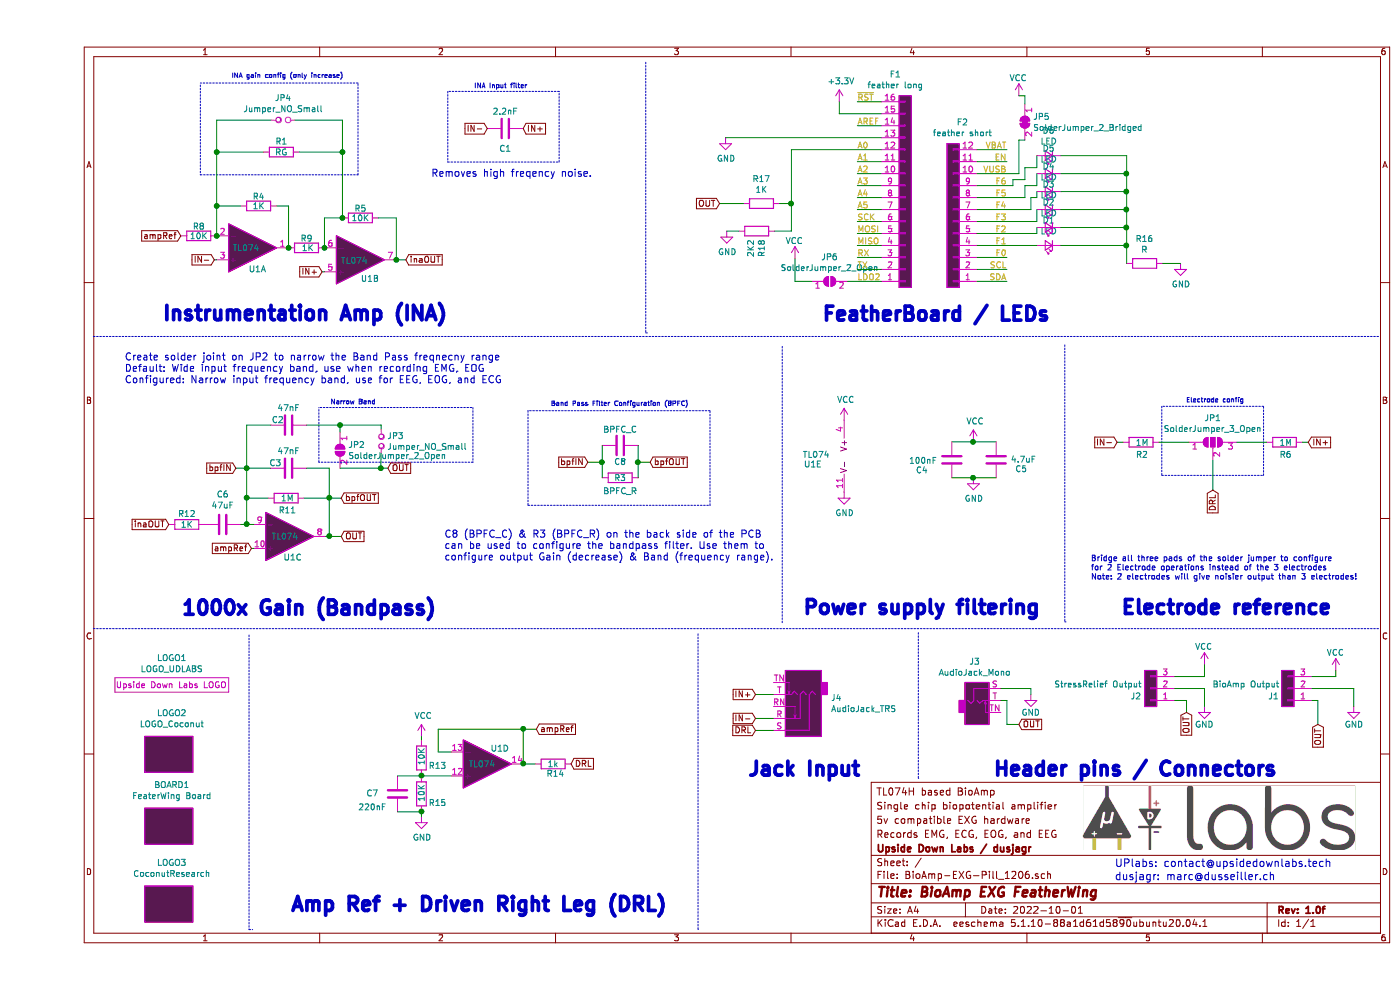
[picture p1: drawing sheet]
EESchema Schematic File Version 4
EELAYER 30 0
EELAYER END
$Descr A4 11693 8268
encoding utf-8
Sheet 1 1
Title "BioAmp EXG FeatherWing"
Date "2022-10-01"
Rev "1.0f"
Comp "Upside Down Labs / dusjagr"
Comment1 "Records EMG, ECG, EOG, and EEG"
Comment2 "5v compatible EXG hardware"
Comment3 "Single chip biopotential amplifier"
Comment4 "TL074H based BioAmp"
$EndDescr
$Comp
L Amplifier_Operational:TL074 U1
U 2 1
P 2700 2170
F 0 "U1" H 2780 2330 50  0000 C CNN
F 1 "TL074" H 2650 2180 50  0000 C CNN
F 2 "BioAmp:SO-14_5.3x10.2mm_P1.27mm" H 2650 2270 50  0001 C CNN
F 3 "http://www.ti.com/lit/ds/symlink/tl071.pdf" H 2750 2370 50  0001 C CNN
	2    2700 2170
	1    0    0    1   
$EndComp
$Comp
L Amplifier_Operational:TL074 U1
U 5 1
P 6840 3810
F 0 "U1" H 6405 3745 50  0000 L CNN
F 1 "TL074" H 6395 3825 50  0000 L CNN
F 2 "BioAmp:SO-14_5.3x10.2mm_P1.27mm" H 6790 3910 50  0001 C CNN
F 3 "http://www.ti.com/lit/ds/symlink/tl071.pdf" H 6890 4010 50  0001 C CNN
	5    6840 3810
	1    0    0    -1  
$EndComp
$Comp
L Device:R R9
U 1 1
P 2250 2070
F 0 "R9" V 2170 2070 50  0000 C CNN
F 1 "1K" V 2250 2080 50  0000 C CNN
F 2 "BioAmp:R_1206_dusjagr" V 2180 2070 50  0001 C CNN
F 3 "~" H 2250 2070 50  0001 C CNN
	1    2250 2070
	0    1    1    0   
$EndComp
$Comp
L Device:R R4
U 1 1
P 1850 1720
F 0 "R4" V 1770 1720 50  0000 C CNN
F 1 "1K" V 1850 1720 50  0000 C CNN
F 2 "BioAmp:R_1206_dusjagr" V 1780 1720 50  0001 C CNN
F 3 "~" H 1850 1720 50  0001 C CNN
	1    1850 1720
	0    1    1    0   
$EndComp
$Comp
L Device:R R5
U 1 1
P 2700 1820
F 0 "R5" V 2620 1820 50  0000 C CNN
F 1 "10K" V 2700 1820 50  0000 C CNN
F 2 "BioAmp:R_1206_dusjagr" V 2630 1820 50  0001 C CNN
F 3 "~" H 2700 1820 50  0001 C CNN
	1    2700 1820
	0    1    1    0   
$EndComp
Text GLabel 3080 2170 2    50   Input ~ 0
inaOUT
Text GLabel 1480 2170 0    50   Input ~ 0
IN-
Text GLabel 2380 2270 0    50   Input ~ 0
IN+
Wire Wire Line
	2000 1720 2100 1720
Wire Wire Line
	2100 1720 2100 2070
Wire Wire Line
	1700 1720 1500 1720
Wire Wire Line
	2850 1820 3000 1820
Wire Wire Line
	3000 1820 3000 2170
Wire Wire Line
	2550 1820 2400 1820
Wire Wire Line
	2400 1820 2400 2070
Connection ~ 2400 2070
$Comp
L power:VCC #PWR07
U 1 1
P 3210 6150
F 0 "#PWR07" H 3210 6000 50  0001 C CNN
F 1 "VCC" H 3225 6323 50  0000 C CNN
F 2 "" H 3210 6150 50  0001 C CNN
F 3 "" H 3210 6150 50  0001 C CNN
	1    3210 6150
	1    0    0    -1  
$EndComp
Text Notes 1040 2695 0    118  ~ 24
Instrumentation Amp (INA)
Text Notes 1200 5155 0    118  ~ 24
1000x Gain (Bandpass)
Text Notes 2110 7630 0    118  ~ 24
Amp Ref + Driven Right Leg (DRL) 
Text Notes 6390 5150 0    118  ~ 24
Power supply filtering
$Comp
L Amplifier_Operational:TL074 U1
U 4 1
P 3760 6380
F 0 "U1" H 3865 6255 50  0000 C CNN
F 1 "TL074" H 3715 6385 50  0000 C CNN
F 2 "BioAmp:SO-14_5.3x10.2mm_P1.27mm" H 3710 6480 50  0001 C CNN
F 3 "http://www.ti.com/lit/ds/symlink/tl071.pdf" H 3810 6580 50  0001 C CNN
	4    3760 6380
	1    0    0    1   
$EndComp
Text GLabel 4460 6380 2    50   Input ~ 0
DRL
$Comp
L Device:R R14
U 1 1
P 4310 6380
F 0 "R14" V 4390 6400 50  0000 C CNN
F 1 "1k" V 4310 6380 50  0000 C CNN
F 2 "BioAmp:R_1206_dusjagr" V 4240 6380 50  0001 C CNN
F 3 "~" H 4310 6380 50  0001 C CNN
	1    4310 6380
	0    1    1    0   
$EndComp
$Comp
L Amplifier_Operational:TL074 U1
U 1 1
P 1800 2070
F 0 "U1" H 1840 2250 50  0000 C CNN
F 1 "TL074" H 1745 2075 50  0000 C CNN
F 2 "BioAmp:SO-14_5.3x10.2mm_P1.27mm" H 1750 2170 50  0001 C CNN
F 3 "http://www.ti.com/lit/ds/symlink/tl071.pdf" H 1850 2270 50  0001 C CNN
	1    1800 2070
	1    0    0    1   
$EndComp
Connection ~ 2100 2070
Connection ~ 1500 1970
Wire Wire Line
	4060 6380 4060 6090
Wire Wire Line
	4060 6090 3350 6090
Wire Wire Line
	3350 6090 3350 6280
Wire Wire Line
	3350 6280 3460 6280
Text GLabel 4170 6090 2    50   Input ~ 0
ampRef
Wire Wire Line
	4160 6380 4060 6380
Connection ~ 4060 6380
Wire Wire Line
	4170 6090 4060 6090
Connection ~ 4060 6090
Wire Wire Line
	3000 2170 3080 2170
Connection ~ 3000 2170
Text GLabel 1200 1970 0    50   Input ~ 0
ampRef
Wire Wire Line
	2190 1270 2550 1270
Wire Wire Line
	2550 1270 2550 1820
Connection ~ 2550 1820
Wire Wire Line
	1890 1270 1500 1270
Connection ~ 1500 1720
Wire Wire Line
	1500 1720 1500 1970
Text Notes 1620 660  0    39   ~ 0
INA gain config (only increase)
$Comp
L Device:R R8
U 1 1
P 1350 1970
F 0 "R8" V 1270 1970 50  0000 C CNN
F 1 "10K" V 1350 1970 50  0000 C CNN
F 2 "BioAmp:R_1206_dusjagr" V 1280 1970 50  0001 C CNN
F 3 "~" H 1350 1970 50  0001 C CNN
	1    1350 1970
	0    1    1    0   
$EndComp
$Comp
L Amplifier_Operational:TL074 U1
U 3 1
P 2110 4480
F 0 "U1" H 2135 4660 50  0000 C CNN
F 1 "TL074" H 2070 4485 50  0000 C CNN
F 2 "BioAmp:SO-14_5.3x10.2mm_P1.27mm" H 2060 4580 50  0001 C CNN
F 3 "http://www.ti.com/lit/ds/symlink/tl071.pdf" H 2160 4680 50  0001 C CNN
	3    2110 4480
	1    0    0    1   
$EndComp
$Comp
L Device:R R11
U 1 1
P 2080 4160
F 0 "R11" V 2180 4170 50  0000 C CNN
F 1 "1M" V 2080 4170 50  0000 C CNN
F 2 "BioAmp:R_1206_dusjagr" V 2010 4160 50  0001 C CNN
F 3 "~" H 2080 4160 50  0001 C CNN
	1    2080 4160
	0    1    1    0   
$EndComp
$Comp
L Device:R R12
U 1 1
P 1250 4380
F 0 "R12" V 1160 4380 50  0000 C CNN
F 1 "1K" V 1250 4380 50  0000 C CNN
F 2 "BioAmp:R_1206_dusjagr" V 1180 4380 50  0001 C CNN
F 3 "~" H 1250 4380 50  0001 C CNN
	1    1250 4380
	0    1    1    0   
$EndComp
$Comp
L Device:C C6
U 1 1
P 1550 4380
F 0 "C6" V 1298 4380 50  0000 C CNN
F 1 "47uF" V 1389 4380 50  0000 C CNN
F 2 "BioAmp:C_1206_dusjagr" H 1588 4230 50  0001 C CNN
F 3 "~" H 1550 4380 50  0001 C CNN
	1    1550 4380
	0    1    1    0   
$EndComp
Text GLabel 2540 4480 2    50   Input ~ 0
OUT
Text GLabel 1100 4380 0    50   Input ~ 0
inaOUT
Text GLabel 1790 4580 0    50   Input ~ 0
ampRef
Wire Wire Line
	1700 4380 1750 4380
Wire Wire Line
	1930 4160 1750 4160
Wire Wire Line
	1750 4160 1750 4380
Connection ~ 1750 4380
Wire Wire Line
	1750 4380 1810 4380
$Comp
L Device:C C2
U 1 1
P 2100 3550
F 0 "C2" V 2140 3460 50  0000 C CNN
F 1 "47nF" V 2240 3550 50  0000 C CNN
F 2 "BioAmp:C_1206_dusjagr" H 2138 3400 50  0001 C CNN
F 3 "~" H 2100 3550 50  0001 C CNN
	1    2100 3550
	0    1    -1   0   
$EndComp
Wire Wire Line
	1950 3910 1750 3910
Wire Wire Line
	1750 3910 1750 4160
Connection ~ 1750 4160
Wire Wire Line
	1950 3550 1750 3550
Wire Wire Line
	1750 3550 1750 3910
Connection ~ 1750 3910
$Comp
L Device:C C5
U 1 1
P 8010 3840
F 0 "C5" H 7800 3920 50  0000 C CNN
F 1 "4.7uF" H 7780 3840 50  0000 C CNN
F 2 "BioAmp:C_1206_dusjagr" H 8048 3690 50  0001 C CNN
F 3 "~" H 8010 3840 50  0001 C CNN
	1    8010 3840
	-1   0    0    1   
$EndComp
$Comp
L Device:C C4
U 1 1
P 7640 3840
F 0 "C4" H 7890 3930 50  0000 C CNN
F 1 "100nF" H 7880 3850 50  0000 C CNN
F 2 "BioAmp:C_1206_dusjagr" H 7678 3690 50  0001 C CNN
F 3 "~" H 7640 3840 50  0001 C CNN
	1    7640 3840
	-1   0    0    1   
$EndComp
$Comp
L power:GND #PWR08
U 1 1
P 3210 6820
F 0 "#PWR08" H 3210 6570 50  0001 C CNN
F 1 "GND" H 3215 6647 50  0000 C CNN
F 2 "" H 3210 6820 50  0001 C CNN
F 3 "" H 3210 6820 50  0001 C CNN
	1    3210 6820
	1    0    0    -1  
$EndComp
$Comp
L Device:C C7
U 1 1
P 3010 6630
F 0 "C7" H 2800 6635 50  0000 C CNN
F 1 "220nF" H 2800 6520 50  0000 C CNN
F 2 "BioAmp:C_1206_dusjagr" H 3048 6480 50  0001 C CNN
F 3 "~" H 3010 6630 50  0001 C CNN
	1    3010 6630
	1    0    0    -1  
$EndComp
$Comp
L power:GND #PWR04
U 1 1
P 6740 4110
F 0 "#PWR04" H 6740 3860 50  0001 C CNN
F 1 "GND" H 6745 3937 50  0000 C CNN
F 2 "" H 6740 4110 50  0001 C CNN
F 3 "" H 6740 4110 50  0001 C CNN
	1    6740 4110
	1    0    0    -1  
$EndComp
$Comp
L power:VCC #PWR01
U 1 1
P 6740 3510
F 0 "#PWR01" H 6740 3360 50  0001 C CNN
F 1 "VCC" H 6755 3683 50  0000 C CNN
F 2 "" H 6740 3510 50  0001 C CNN
F 3 "" H 6740 3510 50  0001 C CNN
	1    6740 3510
	1    0    0    -1  
$EndComp
$Comp
L Device:R R13
U 1 1
P 3210 6330
F 0 "R13" H 3150 6400 50  0000 R CNN
F 1 "10K" V 3205 6395 50  0000 R CNN
F 2 "BioAmp:R_1206_dusjagr" V 3140 6330 50  0001 C CNN
F 3 "~" H 3210 6330 50  0001 C CNN
	1    3210 6330
	-1   0    0    1   
$EndComp
$Comp
L Device:R R15
U 1 1
P 3210 6630
F 0 "R15" H 3150 6710 50  0000 R CNN
F 1 "10K" V 3205 6700 50  0000 R CNN
F 2 "BioAmp:R_1206_dusjagr" V 3140 6630 50  0001 C CNN
F 3 "~" H 3210 6630 50  0001 C CNN
	1    3210 6630
	-1   0    0    1   
$EndComp
Wire Wire Line
	3460 6480 3210 6480
Connection ~ 3210 6480
Wire Wire Line
	3010 6480 3210 6480
Wire Wire Line
	3010 6780 3210 6780
Wire Wire Line
	3210 6820 3210 6780
Connection ~ 3210 6780
Wire Wire Line
	3210 6180 3210 6150
Wire Wire Line
	1810 4580 1790 4580
Wire Wire Line
	1480 2170 1500 2170
Wire Wire Line
	2400 2270 2380 2270
Wire Notes Line
	470  2810 11220 2810
Wire Notes Line
	470  5250 11220 5250
Text Notes 9050 5150 0    118  ~ 24
Electrode reference
$Comp
L power:GND #PWR03
U 1 1
P 7820 3990
F 0 "#PWR03" H 7820 3740 50  0001 C CNN
F 1 "GND" H 7825 3817 50  0000 C CNN
F 2 "" H 7820 3990 50  0001 C CNN
F 3 "" H 7820 3990 50  0001 C CNN
	1    7820 3990
	1    0    0    -1  
$EndComp
$Comp
L power:VCC #PWR02
U 1 1
P 7820 3690
F 0 "#PWR02" H 7820 3540 50  0001 C CNN
F 1 "VCC" H 7835 3863 50  0000 C CNN
F 2 "" H 7820 3690 50  0001 C CNN
F 3 "" H 7820 3690 50  0001 C CNN
	1    7820 3690
	1    0    0    -1  
$EndComp
Wire Wire Line
	8010 3690 7820 3690
Connection ~ 7820 3690
Wire Wire Line
	7820 3690 7640 3690
Wire Wire Line
	7640 3990 7820 3990
Connection ~ 7820 3990
Wire Wire Line
	7820 3990 8010 3990
$Comp
L Device:C C1
U 1 1
P 3910 1075
F 0 "C1" V 3740 1075 50  0000 C CNN
F 1 "2.2nF" V 4050 1075 50  0000 C CNN
F 2 "BioAmp:C_1206_dusjagr" H 3948 925 50  0001 C CNN
F 3 "~" H 3910 1075 50  0001 C CNN
	1    3910 1075
	0    1    -1   0   
$EndComp
Text GLabel 4060 1075 2    50   Input ~ 0
IN+
Text GLabel 3760 1075 0    50   Input ~ 0
IN-
Text Notes 3400 4690 0    59   ~ 0
C8 (BPFC_C) & R3 (BPFC_R) on the back side of the PCB\ncan be used to configure the bandpass filter. Use them to\nconfigure output Gain (decrease) & Band (frequency range).
Wire Wire Line
	10570 3695 10620 3695
$Comp
L Jumper:SolderJumper_3_Open JP1
U 1 1
P 9820 3695
F 0 "JP1" H 9820 3900 50  0000 C CNN
F 1 "SolderJumper_3_Open" H 9820 3809 50  0000 C CNN
F 2 "BioAmp:SolderJumper-3_P1.3mm_Open_RoundedPad1.0x1.5mm" H 9820 3695 50  0001 C CNN
F 3 "~" H 9820 3695 50  0001 C CNN
	1    9820 3695
	1    0    0    -1  
$EndComp
Text GLabel 10620 3695 2    50   Input ~ 0
IN+
Text GLabel 9820 4095 3    50   Input ~ 0
DRL
$Comp
L Device:R R6
U 1 1
P 10420 3695
F 0 "R6" V 10520 3705 50  0000 C CNN
F 1 "1M" V 10420 3705 50  0000 C CNN
F 2 "BioAmp:R_1206_dusjagr" V 10350 3695 50  0001 C CNN
F 3 "~" H 10420 3695 50  0001 C CNN
	1    10420 3695
	0    1    1    0   
$EndComp
Wire Wire Line
	9020 3695 9070 3695
$Comp
L Device:R R2
U 1 1
P 9220 3695
F 0 "R2" V 9320 3705 50  0000 C CNN
F 1 "1M" V 9220 3705 50  0000 C CNN
F 2 "BioAmp:R_1206_dusjagr" V 9150 3695 50  0001 C CNN
F 3 "~" H 9220 3695 50  0001 C CNN
	1    9220 3695
	0    1    1    0   
$EndComp
Text GLabel 9020 3695 0    50   Input ~ 0
IN-
Text Notes 9595 3370 0    39   ~ 0
Electrode config
Wire Wire Line
	9820 3845 9820 4095
Wire Wire Line
	10020 3695 10270 3695
Wire Wire Line
	9370 3695 9620 3695
Wire Notes Line
	9395 3395 9395 3970
Wire Notes Line
	9395 3970 10245 3970
Wire Notes Line
	10245 3970 10245 3395
Wire Notes Line
	10245 3395 9395 3395
Text Notes 2450 3385 0    39   ~ 0
Narrow Band
Wire Notes Line
	3430 765  3430 1355
Wire Notes Line
	3430 1355 4360 1355
Wire Notes Line
	4360 1355 4360 765 
Wire Notes Line
	4360 765  3430 765 
Text Notes 3650 745  0    39   ~ 0
INA Input filter
Text GLabel 1660 3910 0    50   Input ~ 0
bpfIN
Wire Wire Line
	1660 3910 1750 3910
Text GLabel 2540 4160 2    50   Input ~ 0
bpfOUT
Wire Wire Line
	2250 3910 2440 3910
Wire Wire Line
	2440 4480 2410 4480
Wire Wire Line
	2540 4480 2440 4480
Connection ~ 2440 4480
Wire Wire Line
	2540 4160 2440 4160
Connection ~ 2440 4160
Wire Wire Line
	2440 4160 2440 4480
Wire Wire Line
	2230 4160 2440 4160
$Comp
L Device:C C3
U 1 1
P 2100 3910
F 0 "C3" V 2140 3800 50  0000 C CNN
F 1 "47nF" V 2240 3910 50  0000 C CNN
F 2 "BioAmp:C_1206_dusjagr" H 2138 3760 50  0001 C CNN
F 3 "~" H 2100 3910 50  0001 C CNN
	1    2100 3910
	0    1    -1   0   
$EndComp
$Comp
L Device:C C8
U 1 1
P 4870 3720
F 0 "C8" V 4730 3720 50  0000 C CNN
F 1 "BPFC_C" V 5000 3720 50  0000 C CNN
F 2 "BioAmp:C_1206_dusjagr" H 4908 3570 50  0001 C CNN
F 3 "~" H 4870 3720 50  0001 C CNN
	1    4870 3720
	0    1    -1   0   
$EndComp
$Comp
L Device:R R3
U 1 1
P 4870 3990
F 0 "R3" V 4870 3990 50  0000 C CNN
F 1 "BPFC_R" V 4980 3990 50  0000 C CNN
F 2 "BioAmp:R_1206_dusjagr" V 4800 3990 50  0001 C CNN
F 3 "~" H 4870 3990 50  0001 C CNN
	1    4870 3990
	0    1    1    0   
$EndComp
Wire Wire Line
	5020 3720 5020 3860
Wire Wire Line
	4720 3720 4720 3860
Wire Wire Line
	5120 3860 5020 3860
Connection ~ 5020 3860
Wire Wire Line
	5020 3860 5020 3990
Wire Wire Line
	4600 3860 4720 3860
Connection ~ 4720 3860
Wire Wire Line
	4720 3860 4720 3990
Text GLabel 5120 3860 2    50   Input ~ 0
bpfOUT
Text GLabel 4600 3860 0    50   Input ~ 0
bpfIN
Wire Notes Line
	4100 3430 4100 4220
Wire Notes Line
	4100 4220 5620 4220
Wire Notes Line
	5620 4220 5620 3430
Wire Notes Line
	5620 3430 4100 3430
Text Notes 4290 3400 0    39   ~ 0
Band Pass Filter Configuration (BPFC)
Text Notes 9000 7250 0    63   ~ 0
UPlabs: contact@upsidedownlabs.tech
Text Notes 7980 6500 0    118  ~ 24
Header pins / Connectors
$Comp
L power:VCC #PWR05
U 1 1
P 10850 5600
F 0 "#PWR05" H 10850 5450 50  0001 C CNN
F 1 "VCC" H 10770 5750 50  0000 L CNN
F 2 "" H 10850 5600 50  0001 C CNN
F 3 "" H 10850 5600 50  0001 C CNN
	1    10850 5600
	1    0    0    -1  
$EndComp
$Comp
L power:GND #PWR06
U 1 1
P 11000 5900
F 0 "#PWR06" H 11000 5650 50  0001 C CNN
F 1 "GND" H 11000 5750 50  0000 C CNN
F 2 "" H 11000 5900 50  0001 C CNN
F 3 "" H 11000 5900 50  0001 C CNN
	1    11000 5900
	1    0    0    -1  
$EndComp
Text GLabel 8200 6050 2    50   Input ~ 0
OUT
Text Notes 3290 1485 0    59   ~ 0
Removes high freqency noise.
Text Notes 730  3210 0    59   ~ 0
Create solder joint on JP2 to narrow the Band Pass freqnecny range\nDefault: Wide input frequency band, use when recording EMG, EOG\nConfigured: Narrow input frequency band, use for EEG, EOG, and ECG
Text Notes 8800 4850 0    47   ~ 0
Bridge all three pads of the solder jumper to configure\nfor 2 Electrode operations instead of the 3 electrodes\nNote: 2 electrodes will give noisier output than 3 electrodes!
$Comp
L Connector:AudioJack3_SwitchTR J4
U 1 1
P 6350 6000
F 0 "J4" H 6070 5833 50  0000 R CNN
F 1 "AudioJack_TRS" H 6070 5924 50  0000 R CNN
F 2 "BioAmp:AUDIO-Jack_3.5mm_5Pin" H 6350 6000 50  0001 C CNN
F 3 "~" H 6350 6000 50  0001 C CNN
	1    6350 6000
	-1   0    0    1   
$EndComp
Text GLabel 6000 6000 0    50   Input ~ 0
IN-
Text GLabel 6000 5800 0    50   Input ~ 0
IN+
Text GLabel 6000 6100 0    50   Input ~ 0
DRL
Wire Wire Line
	6150 6100 6000 6100
Wire Wire Line
	6150 5800 6000 5800
Wire Wire Line
	6150 6000 6000 6000
$Comp
L Connector:AudioJack2_SwitchT J3
U 1 1
P 7850 5850
F 0 "J3" H 7832 6175 50  0000 C CNN
F 1 "AudioJack_Mono" H 7832 6084 50  0000 C CNN
F 2 "BioAmp:PJ301M-12_dusjagr_3d" H 7850 5850 50  0001 C CNN
F 3 "~" H 7850 5850 50  0001 C CNN
	1    7850 5850
	1    0    0    -1  
$EndComp
Wire Wire Line
	10650 5650 10850 5650
Wire Wire Line
	10850 5650 10850 5600
Wire Wire Line
	11000 5900 11000 5750
$Comp
L power:GND #PWR0101
U 1 1
P 8300 5800
F 0 "#PWR0101" H 8300 5550 50  0001 C CNN
F 1 "GND" H 8300 5650 50  0000 C CNN
F 2 "" H 8300 5800 50  0001 C CNN
F 3 "" H 8300 5800 50  0001 C CNN
	1    8300 5800
	1    0    0    -1  
$EndComp
Wire Wire Line
	8300 5800 8300 5750
Wire Wire Line
	8300 5750 8050 5750
$Comp
L BioAmp-EXG-Pill-rescue:LOGOS LOGO2
U 1 1
P 1100 6300
F 0 "LOGO2" H 1125 6645 50  0000 C CNN
F 1 "LOGO_Coconut" H 1125 6554 50  0000 C CNN
F 2 "BioAmp:Coconut_logo" H 1100 6300 50  0001 C CNN
F 3 "" H 1100 6300 50  0001 C CNN
	1    1100 6300
	1    0    0    -1  
$EndComp
$Comp
L Connector_Generic:Conn_01x16 F1
U 1 1
P 7250 1650
F 0 "F1" H 7169 625 50  0000 C CNN
F 1 "feather long" H 7169 716 50  0000 C CNN
F 2 "BioAmp:PinHeader_1x16_FeatherLong" H 7250 1650 50  0001 C CNN
F 3 "~" H 7250 1650 50  0001 C CNN
	1    7250 1650
	1    0    0    1   
$EndComp
$Comp
L Connector_Generic:Conn_01x12 F2
U 1 1
P 7650 1850
F 0 "F2" H 7570 1025 50  0000 C CNN
F 1 "feather short" H 7570 1116 50  0000 C CNN
F 2 "BioAmp:PinHeader_1x12_FeatherShort" H 7650 1850 50  0001 C CNN
F 3 "~" H 7650 1850 50  0001 C CNN
	1    7650 1850
	-1   0    0    1   
$EndComp
Text Label 6850 850  0    50   ~ 0
~RST
Text Label 6850 1050 0    50   ~ 0
AREF
Text Label 6850 1250 0    50   ~ 0
A0
Text Label 6850 1350 0    50   ~ 0
A1
Text Label 6850 1450 0    50   ~ 0
A2
Text Label 6850 1550 0    50   ~ 0
A3
Text Label 6850 1650 0    50   ~ 0
A4
Text Label 6850 1750 0    50   ~ 0
A5
Text Label 6850 1850 0    50   ~ 0
SCK
Text Label 6850 1950 0    50   ~ 0
MOSI
Text Label 6850 2050 0    50   ~ 0
MISO
Text Label 6850 2150 0    50   ~ 0
RX
Text Label 6850 2250 0    50   ~ 0
TX
Text Label 6850 2350 0    50   ~ 0
LDO2
Text Label 8100 1250 2    50   ~ 0
VBAT
Text Label 8100 1350 2    50   ~ 0
EN
Text Label 8100 1450 2    50   ~ 0
VUSB
Text Label 8100 1550 2    50   ~ 0
F6
Text Label 8100 1650 2    50   ~ 0
F5
Text Label 8100 1750 2    50   ~ 0
F4
Text Label 8100 1850 2    50   ~ 0
F3
Text Label 8100 1950 2    50   ~ 0
F2
Text Label 8100 2050 2    50   ~ 0
F1
Text Label 8100 2150 2    50   ~ 0
F0
Text Label 8100 2250 2    50   ~ 0
SCL
Text Label 8100 2350 2    50   ~ 0
SDA
Wire Wire Line
	6850 850  7050 850 
Wire Wire Line
	6850 1050 7050 1050
Wire Wire Line
	6850 1350 7050 1350
Wire Wire Line
	6850 1450 7050 1450
Wire Wire Line
	6850 1550 7050 1550
Wire Wire Line
	6850 1650 7050 1650
Wire Wire Line
	6850 1750 7050 1750
Wire Wire Line
	6850 1850 7050 1850
Wire Wire Line
	6850 1950 7050 1950
Wire Wire Line
	6850 2050 7050 2050
Wire Wire Line
	6850 2150 7050 2150
Wire Wire Line
	6850 2250 7050 2250
Wire Wire Line
	7850 1250 8100 1250
Wire Wire Line
	7850 1350 8100 1350
Wire Wire Line
	7850 2150 8100 2150
Wire Wire Line
	7850 2250 8100 2250
Wire Wire Line
	7850 2350 8100 2350
$Comp
L power:GND #PWR0102
U 1 1
P 5750 1150
F 0 "#PWR0102" H 5750 900 50  0001 C CNN
F 1 "GND" H 5755 977 50  0000 C CNN
F 2 "" H 5750 1150 50  0001 C CNN
F 3 "" H 5750 1150 50  0001 C CNN
	1    5750 1150
	1    0    0    -1  
$EndComp
Wire Wire Line
	6700 850  6700 950 
Wire Wire Line
	6700 950  7050 950 
$Comp
L power:+3.3V #PWR0103
U 1 1
P 6700 850
F 0 "#PWR0103" H 6700 700 50  0001 C CNN
F 1 "+3.3V" H 6715 1023 50  0000 C CNN
F 2 "" H 6700 850 50  0001 C CNN
F 3 "" H 6700 850 50  0001 C CNN
	1    6700 850 
	1    0    0    -1  
$EndComp
Wire Wire Line
	8050 5850 8100 5850
Wire Wire Line
	8100 5850 8100 6050
Wire Wire Line
	8100 6050 8200 6050
$Comp
L BioAmp-EXG-Pill-rescue:LOGOS BOARD1
U 1 1
P 1100 6900
F 0 "BOARD1" H 1125 7245 50  0000 C CNN
F 1 "FeaterWing Board" H 1125 7154 50  0000 C CNN
F 2 "BioAmp:WeatherWing_empty" H 1100 6900 50  0001 C CNN
F 3 "" H 1100 6900 50  0001 C CNN
	1    1100 6900
	1    0    0    -1  
$EndComp
$Comp
L BioAmp-EXG-Pill-rescue:LOGO_UDLABS-udlabs LOGO1
U 1 1
P 1100 5840
F 0 "LOGO1" H 1125 6185 50  0000 C CNN
F 1 "LOGO_UDLABS" H 1125 6094 50  0000 C CNN
F 2 "BioAmp:LOGO-UpsideDownLabs-EXG" H 1100 5840 50  0001 C CNN
F 3 "" H 1100 5840 50  0001 C CNN
	1    1100 5840
	1    0    0    -1  
$EndComp
$Comp
L Device:LED_Small D1
U 1 1
P 8450 2050
F 0 "D1" H 8450 1843 50  0000 C CNN
F 1 "LED" H 8450 1934 50  0000 C CNN
F 2 "BioAmp:LED_0805_2012Metric_Pad1.15x1.40mm_HandSolder" H 8450 2050 50  0001 C CNN
F 3 "~" H 8450 2050 50  0001 C CNN
	1    8450 2050
	-1   0    0    1   
$EndComp
$Comp
L Device:LED_Small D2
U 1 1
P 8450 1900
F 0 "D2" H 8450 1693 50  0000 C CNN
F 1 "LED" H 8450 1784 50  0000 C CNN
F 2 "BioAmp:LED_0805_2012Metric_Pad1.15x1.40mm_HandSolder" H 8450 1900 50  0001 C CNN
F 3 "~" H 8450 1900 50  0001 C CNN
	1    8450 1900
	-1   0    0    1   
$EndComp
$Comp
L Device:LED_Small D3
U 1 1
P 8450 1750
F 0 "D3" H 8450 1543 50  0000 C CNN
F 1 "LED" H 8450 1634 50  0000 C CNN
F 2 "BioAmp:LED_0805_2012Metric_Pad1.15x1.40mm_HandSolder" H 8450 1750 50  0001 C CNN
F 3 "~" H 8450 1750 50  0001 C CNN
	1    8450 1750
	-1   0    0    1   
$EndComp
$Comp
L Device:LED_Small D4
U 1 1
P 8450 1600
F 0 "D4" H 8450 1393 50  0000 C CNN
F 1 "LED" H 8450 1484 50  0000 C CNN
F 2 "BioAmp:LED_0805_2012Metric_Pad1.15x1.40mm_HandSolder" H 8450 1600 50  0001 C CNN
F 3 "~" H 8450 1600 50  0001 C CNN
	1    8450 1600
	-1   0    0    1   
$EndComp
$Comp
L Device:LED_Small D5
U 1 1
P 8450 1450
F 0 "D5" H 8450 1243 50  0000 C CNN
F 1 "LED" H 8450 1334 50  0000 C CNN
F 2 "BioAmp:LED_0805_2012Metric_Pad1.15x1.40mm_HandSolder" H 8450 1450 50  0001 C CNN
F 3 "~" H 8450 1450 50  0001 C CNN
	1    8450 1450
	-1   0    0    1   
$EndComp
$Comp
L Device:LED_Small D6
U 1 1
P 8450 1300
F 0 "D6" H 8450 1093 50  0000 C CNN
F 1 "LED" H 8450 1184 50  0000 C CNN
F 2 "BioAmp:LED_0805_2012Metric_Pad1.15x1.40mm_HandSolder" H 8450 1300 50  0001 C CNN
F 3 "~" H 8450 1300 50  0001 C CNN
	1    8450 1300
	-1   0    0    1   
$EndComp
$Comp
L power:GND #PWR09
U 1 1
P 9550 2200
F 0 "#PWR09" H 9550 1950 50  0001 C CNN
F 1 "GND" H 9555 2027 50  0000 C CNN
F 2 "" H 9550 2200 50  0001 C CNN
F 3 "" H 9550 2200 50  0001 C CNN
	1    9550 2200
	1    0    0    -1  
$EndComp
Wire Wire Line
	9400 2200 9550 2200
Wire Wire Line
	8550 1300 9100 1300
Wire Wire Line
	9100 1300 9100 1450
Wire Wire Line
	8550 1450 9100 1450
Connection ~ 9100 1450
Wire Wire Line
	8550 1600 9100 1600
Wire Wire Line
	9100 1450 9100 1600
Connection ~ 9100 1600
Wire Wire Line
	8550 1750 9100 1750
Wire Wire Line
	8550 1900 9100 1900
Connection ~ 9100 1750
Wire Wire Line
	9100 1600 9100 1750
Connection ~ 9100 1900
Wire Wire Line
	9100 1900 9100 1750
Wire Wire Line
	9100 1900 9100 2050
Wire Wire Line
	8550 2050 9100 2050
$Comp
L Device:R R16
U 1 1
P 9250 2200
F 0 "R16" V 9043 2200 50  0000 C CNN
F 1 "R" V 9134 2200 50  0000 C CNN
F 2 "BioAmp:R_1206_dusjagr" V 9180 2200 50  0001 C CNN
F 3 "~" H 9250 2200 50  0001 C CNN
	1    9250 2200
	0    1    1    0   
$EndComp
Wire Wire Line
	9100 2050 9100 2200
Connection ~ 9100 2050
Wire Wire Line
	7850 2050 8350 2050
Wire Wire Line
	8350 1950 8350 1900
Wire Wire Line
	7850 1950 8350 1950
Wire Wire Line
	8350 1850 8350 1750
Wire Wire Line
	7850 1850 8350 1850
Wire Wire Line
	8300 1750 8300 1650
Wire Wire Line
	8300 1650 8350 1650
Wire Wire Line
	8350 1650 8350 1600
Wire Wire Line
	7850 1750 8300 1750
Wire Wire Line
	8250 1550 8350 1550
Wire Wire Line
	8350 1550 8350 1450
Wire Wire Line
	7850 1650 8250 1650
Wire Wire Line
	8250 1550 8250 1650
Wire Wire Line
	8150 1550 8150 1500
Wire Wire Line
	8150 1500 8250 1500
Wire Wire Line
	8250 1500 8250 1400
Wire Wire Line
	8250 1400 8350 1400
Wire Wire Line
	8350 1400 8350 1300
Wire Wire Line
	7850 1550 8150 1550
Wire Wire Line
	7850 1450 8200 1450
$Comp
L Device:R R17
U 1 1
P 6050 1700
F 0 "R17" V 5843 1700 50  0000 C CNN
F 1 "1K" V 5934 1700 50  0000 C CNN
F 2 "BioAmp:R_1206_dusjagr" V 5980 1700 50  0001 C CNN
F 3 "~" H 6050 1700 50  0001 C CNN
	1    6050 1700
	0    1    1    0   
$EndComp
$Comp
L Device:R R18
U 1 1
P 6010 1930
F 0 "R18" H 6080 1976 50  0000 L CNN
F 1 "2K2" H 6080 1885 50  0000 L CNN
F 2 "BioAmp:R_1206_dusjagr" V 5940 1930 50  0001 C CNN
F 3 "~" H 6010 1930 50  0001 C CNN
	1    6010 1930
	0    1    1    0   
$EndComp
Wire Wire Line
	5750 1150 7050 1150
$Comp
L power:GND #PWR0104
U 1 1
P 5760 1930
F 0 "#PWR0104" H 5760 1680 50  0001 C CNN
F 1 "GND" H 5765 1757 50  0000 C CNN
F 2 "" H 5760 1930 50  0001 C CNN
F 3 "" H 5760 1930 50  0001 C CNN
	1    5760 1930
	1    0    0    -1  
$EndComp
Wire Wire Line
	5860 1930 5760 1930
Wire Wire Line
	6200 1700 6300 1700
Wire Wire Line
	5900 1700 5700 1700
Wire Wire Line
	6300 1700 6300 1250
Wire Wire Line
	6300 1250 7050 1250
Text GLabel 5700 1700 0    50   Input ~ 0
OUT
$Comp
L power:VCC #PWR0105
U 1 1
P 8200 800
F 0 "#PWR0105" H 8200 650 50  0001 C CNN
F 1 "VCC" H 8120 950 50  0000 L CNN
F 2 "" H 8200 800 50  0001 C CNN
F 3 "" H 8200 800 50  0001 C CNN
	1    8200 800 
	1    0    0    -1  
$EndComp
$Comp
L BioAmp-EXG-Pill-rescue:LOGOS LOGO3
U 1 1
P 1100 7550
F 0 "LOGO3" H 1125 7895 50  0000 C CNN
F 1 "CoconutResearch" H 1125 7804 50  0000 C CNN
F 2 "BioAmp:LOGO-CoconutText" H 1100 7550 50  0001 C CNN
F 3 "" H 1100 7550 50  0001 C CNN
	1    1100 7550
	1    0    0    -1  
$EndComp
$Comp
L Connector_Generic:Conn_01x03 J2
U 1 1
P 9300 5750
F 0 "J2" H 9375 5820 50  0000 L CNN
F 1 "StressRelief Output" H 9370 5720 50  0000 L CNN
F 2 "BioAmp:PinHeader_1x03_StressRelief" H 9300 5750 50  0001 C CNN
F 3 "~" H 9300 5750 50  0001 C CNN
	1    9300 5750
	-1   0    0    1   
$EndComp
Wire Wire Line
	11000 5750 10650 5750
Text GLabel 10700 6050 3    50   Input ~ 0
OUT
Wire Wire Line
	10700 5850 10700 6050
Wire Wire Line
	10700 5850 10650 5850
$Comp
L Connector_Generic:Conn_01x03 J1
U 1 1
P 10450 5750
F 0 "J1" H 10525 5820 50  0000 L CNN
F 1 "BioAmp Output" H 10520 5720 50  0000 L CNN
F 2 "BioAmp:BioAmp_PinHeader_1x03_P2.54mm_Vertical" H 10450 5750 50  0001 C CNN
F 3 "~" H 10450 5750 50  0001 C CNN
	1    10450 5750
	-1   0    0    1   
$EndComp
Text GLabel 9600 5950 3    50   Input ~ 0
OUT
$Comp
L power:GND #PWR0106
U 1 1
P 9750 5900
F 0 "#PWR0106" H 9750 5650 50  0001 C CNN
F 1 "GND" H 9750 5750 50  0000 C CNN
F 2 "" H 9750 5900 50  0001 C CNN
F 3 "" H 9750 5900 50  0001 C CNN
	1    9750 5900
	1    0    0    -1  
$EndComp
Wire Wire Line
	9750 5900 9750 5750
$Comp
L power:VCC #PWR0107
U 1 1
P 9750 5550
F 0 "#PWR0107" H 9750 5400 50  0001 C CNN
F 1 "VCC" H 9670 5700 50  0000 L CNN
F 2 "" H 9750 5550 50  0001 C CNN
F 3 "" H 9750 5550 50  0001 C CNN
	1    9750 5550
	1    0    0    -1  
$EndComp
Wire Wire Line
	9500 5650 9750 5650
Wire Wire Line
	9750 5550 9750 5650
Wire Wire Line
	9750 5750 9500 5750
Wire Wire Line
	9500 5850 9600 5850
Wire Wire Line
	9600 5850 9600 5950
Text Notes 5930 6500 0    118  ~ 24
Jack Input
Text Notes 6550 2700 0    118  ~ 24
FeatherBoard / LEDs
$Comp
L Device:Jumper_NO_Small JP3
U 1 1
P 2875 3685
F 0 "JP3" V 2829 3733 50  0000 L CNN
F 1 "Jumper_NO_Small" V 2920 3733 50  0000 L CNN
F 2 "BioAmp:PinHeader_1x02_P2.54mm_Vertical" H 2875 3685 50  0001 C CNN
F 3 "~" H 2875 3685 50  0001 C CNN
	1    2875 3685
	0    1    1    0   
$EndComp
Wire Wire Line
	2440 3910 2440 4160
$Comp
L Device:Jumper_NO_Small JP4
U 1 1
P 2054 1002
F 0 "JP4" H 2054 1187 50  0000 C CNN
F 1 "Jumper_NO_Small" H 2054 1096 50  0000 C CNN
F 2 "BioAmp:PinHeader_1x02_P2.54mm_Vertical" H 2054 1002 50  0001 C CNN
F 3 "~" H 2054 1002 50  0001 C CNN
	1    2054 1002
	1    0    0    -1  
$EndComp
Wire Wire Line
	2550 1002 2550 1270
Connection ~ 2550 1270
$Comp
L Device:R R1
U 1 1
P 2040 1270
F 0 "R1" V 1950 1270 50  0000 C CNN
F 1 "RG" V 2040 1270 50  0000 C CNN
F 2 "BioAmp:R_1206_dusjagr" V 1970 1270 50  0001 C CNN
F 3 "~" H 2040 1270 50  0001 C CNN
	1    2040 1270
	0    1    1    0   
$EndComp
Wire Wire Line
	1500 1270 1500 1720
Wire Wire Line
	1954 1002 1500 1002
Wire Wire Line
	1500 1002 1500 1270
Connection ~ 1500 1270
Wire Wire Line
	2154 1002 2550 1002
Wire Notes Line
	2365 3405 3640 3405
Wire Notes Line
	3640 3405 3640 3860
Wire Notes Line
	2355 3860 2355 3405
Wire Notes Line
	1365 710  1365 1460
Wire Notes Line
	1365 1460 2680 1460
Wire Notes Line
	2680 1460 2680 695 
Wire Notes Line
	2680 695  1365 695 
Wire Notes Line
	6225 2895 6225 5205
Wire Notes Line
	8585 2880 8585 5195
Wire Notes Line
	8585 5195 8595 5195
Wire Notes Line
	1770 5305 1770 7765
Wire Notes Line
	1770 7765 1800 7765
Wire Notes Line
	5520 5295 5520 7760
Wire Notes Line
	5520 7760 5525 7760
Wire Notes Line
	7360 5285 7360 6500
Wire Notes Line
	7360 6500 7365 6500
Wire Notes Line
	5085 520  5085 2780
Wire Notes Line
	5085 2780 5105 2780
Wire Notes Line
	3640 3860 2355 3860
Text GLabel 2930 3910 2    50   Input ~ 0
OUT
Wire Wire Line
	2930 3910 2870 3910
Wire Wire Line
	2870 3910 2875 3785
Wire Wire Line
	2870 3910 2530 3910
Connection ~ 2870 3910
$Comp
L Jumper:SolderJumper_2_Open JP2
U 1 1
P 2530 3760
F 0 "JP2" V 2484 3828 50  0000 L CNN
F 1 "SolderJumper_2_Open" V 2575 3828 50  0000 L CNN
F 2 "BioAmp:SolderJumper-2_P1.3mm_Open_RoundedPad1.0x1.5mm" H 2530 3760 50  0001 C CNN
F 3 "~" H 2530 3760 50  0001 C CNN
	1    2530 3760
	0    1    1    0   
$EndComp
Wire Wire Line
	2875 3550 2875 3585
Wire Wire Line
	2250 3550 2530 3550
Wire Wire Line
	2530 3610 2530 3550
Connection ~ 2530 3550
Wire Wire Line
	2530 3550 2875 3550
Wire Wire Line
	8200 1450 8200 1170
Wire Wire Line
	8200 1170 8250 1170
Wire Wire Line
	8200 800  8250 800 
Wire Wire Line
	8250 800  8250 870 
$Comp
L Jumper:SolderJumper_2_Bridged JP5
U 1 1
P 8250 1020
F 0 "JP5" V 8204 1088 50  0000 L CNN
F 1 "SolderJumper_2_Bridged" V 8295 1088 50  0000 L CNN
F 2 "BioAmp:SolderJumper-2_P1.3mm_Bridged" H 8250 1020 50  0001 C CNN
F 3 "~" H 8250 1020 50  0001 C CNN
	1    8250 1020
	0    1    1    0   
$EndComp
$Comp
L Jumper:SolderJumper_2_Open JP6
U 1 1
P 6620 2350
F 0 "JP6" H 6620 2555 50  0000 C CNN
F 1 "SolderJumper_2_Open" H 6620 2464 50  0000 C CNN
F 2 "BioAmp:SolderJumper-2_P1.3mm_Open_RoundedPad1.0x1.5mm" H 6620 2350 50  0001 C CNN
F 3 "~" H 6620 2350 50  0001 C CNN
	1    6620 2350
	1    0    0    -1  
$EndComp
Wire Wire Line
	6770 2350 7050 2350
Wire Wire Line
	6300 1700 6300 1930
Connection ~ 6300 1700
Wire Wire Line
	6300 1930 6160 1930
$Comp
L power:VCC #PWR0108
U 1 1
P 6330 2160
F 0 "#PWR0108" H 6330 2010 50  0001 C CNN
F 1 "VCC" H 6250 2310 50  0000 L CNN
F 2 "" H 6330 2160 50  0001 C CNN
F 3 "" H 6330 2160 50  0001 C CNN
	1    6330 2160
	1    0    0    -1  
$EndComp
Wire Wire Line
	6470 2350 6330 2350
Wire Wire Line
	6330 2350 6330 2160
Text Notes 9000 7360 0    63   ~ 0
dusjagr: marc@dusseiller.ch
$EndSCHEMATC
